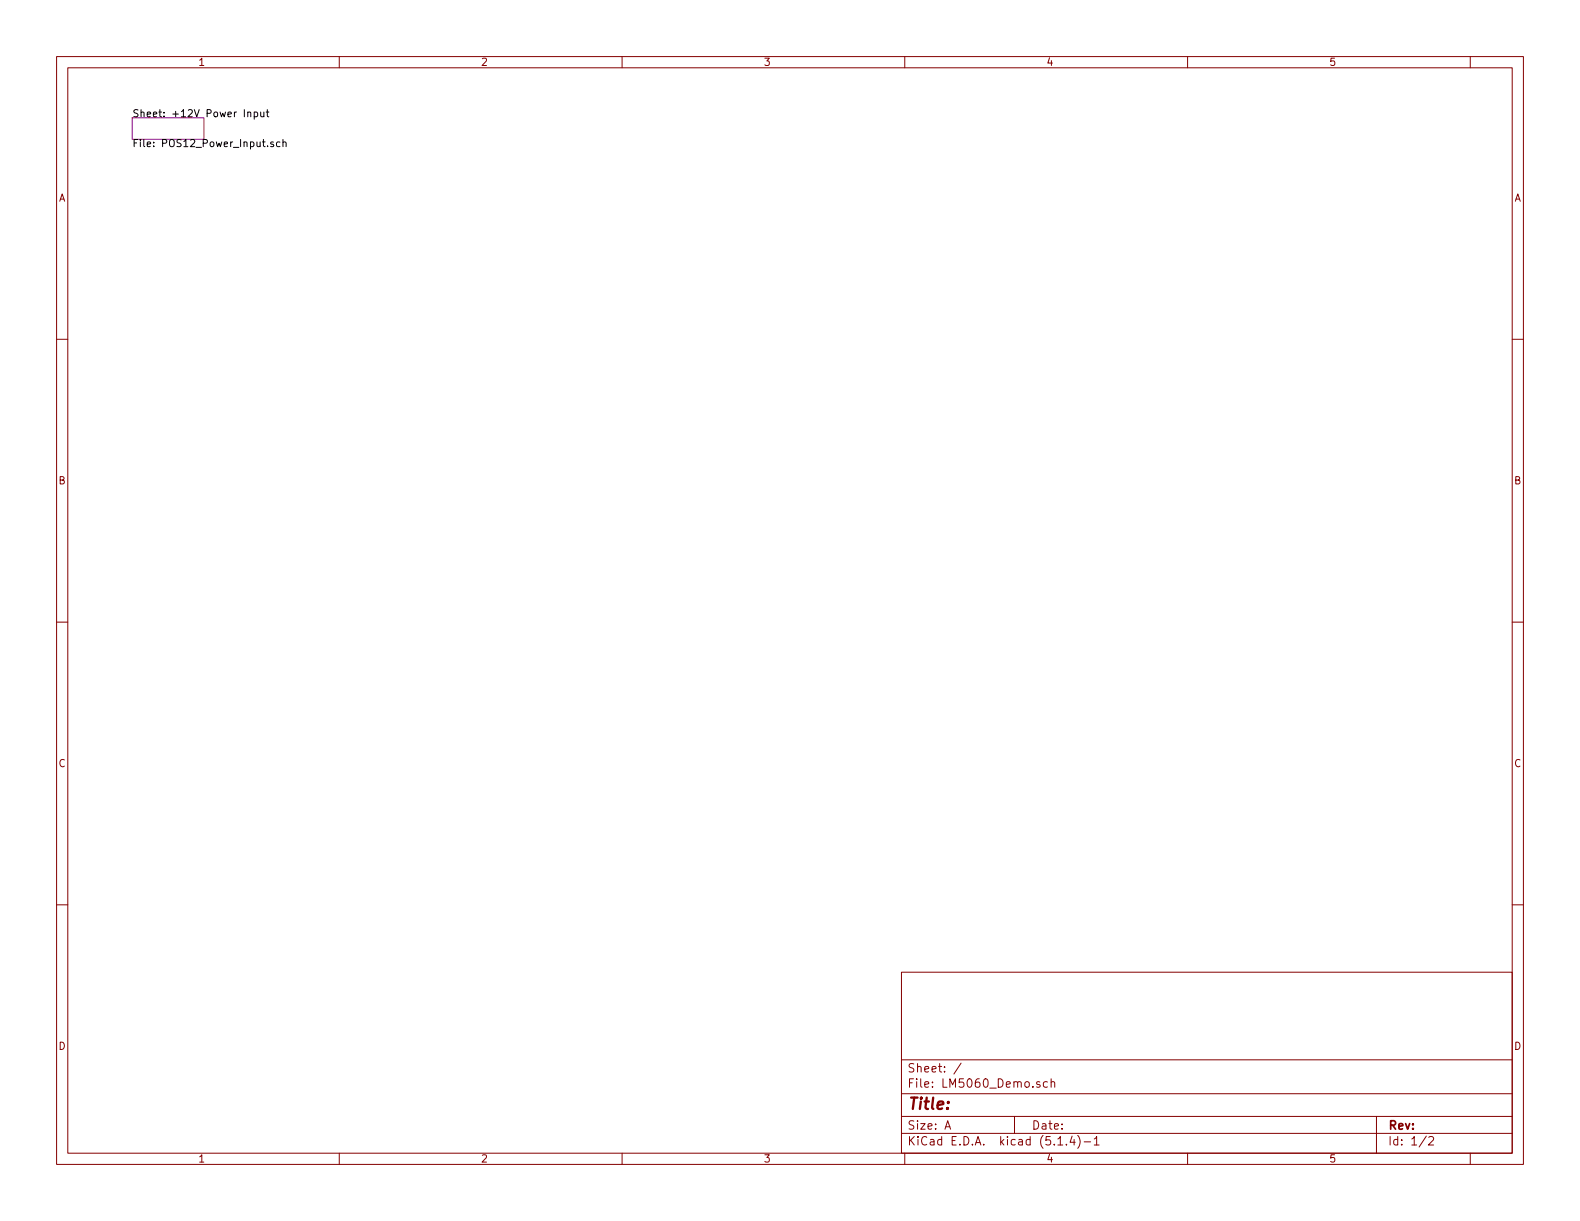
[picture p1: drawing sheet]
<svg xmlns="http://www.w3.org/2000/svg" width="279mm" height="216mm" viewBox="0 0 279 216" stroke-linecap="round" stroke-linejoin="round" font-family="sans-serif">
<g fill="none" stroke="#840000" stroke-width=".18">
<path d="M10 10h259.4v195.9h-259.4zM12 12h255.4v191.9h-255.4zM60 10v2M110 10v2M160 10v2M210 10v2M260 10v2M10 60h2M267.4 60h2M10 110h2M267.4 110h2M10 160h2"/>
<path d="M267.4 160h2M159.4 171.9h108v32h-108zM159.4 197.4h108M159.4 193.4h108M159.4 187.4h108M167.1 199.7l.5-1.5 .5 1.5M167.2 199.2h.8M170 188l-1.3 1.9M179.4 197.4v3M183.9 191.3h-.4l-.2 .2 .1 .2 .5 .1v.4h-.6M185.2 191.3h-.4l-.3 .2 .1 .6 .2 .2 .4-.1M185.9 191.4l.2-.1h.3l.1 1"/>
<path d="M185.9 190.8v1.5M243.4 197.4v6.5M60 203.9v2M110 203.9v2M159.4 200.4h108M160 203.9v2M187.1 202.5h.8M188.6 202.3v.2M189.6 200.9l-.4 1.1h.9M189.9 201.5v1M190.6 200.8a1.71 1.71 0 0 1 0 2.2M191.7 201.9h1.2"/>
<path d="M193.5 201.4l.4-.4v1.5M193.5 202.5h.9M210 203.9v2M252.2 200.9l-1.2 1.9M252.7 201.1l.2-.1h.3l.3 .4-.9 1.1h.9M260 203.9v2"/>
</g>
<path d="M23.4 20.8h12.7v3.8h-12.7z" fill="none" stroke="#840084" stroke-width=".18"/>
<path d="M43.8 19.9l.2-.1 .3 .1v.8M43.8 19.8v.9M45 19.9l.3-.1 .3 .2-.2 .6h-.4M45 19.8v1.3M46.1 19.8l.1 .8 .3 .1 .2-.2M46.7 19.8v.9M47.1 19.8h.4M47.3 19.4v1.1l.2 .2M48.3 25.1h-.2l-.2 .2v.2l.4 .1v.3h-.4M49.5 25.1h-.4l-.2 .2 .1 .6h.5M50 25.2l.2-.1h.3l.1 .8M50 24.7v1.2" fill="none" stroke="#000" stroke-width=".18"/>
<text font-size="2.8" fill="#840000" x="160.4" y="196.2">Title:</text>
<g font-size="2.1" fill="#840000">
<text x="160.4" y="189.6">Sheet: /</text>
<text x="160.4" y="192.3">File: LM5060_Demo.sch</text>
<text x="160.4" y="202.5">KiCad E.D.A. kicad (5.1.4)-1</text>
<text x="160.4" y="199.7">Size: A</text>
<text x="182.4" y="199.7">Date:</text>
<text x="245.4" y="199.7">Rev:</text>
<text x="245.4" y="202.5">Id: 1/2</text>
</g>
<g font-size="1.8" fill="#840000">
<text x="35" y="11.6">1</text>
<text x="85" y="11.6">2</text>
<text x="135" y="11.6">3</text>
<text x="185" y="11.6">4</text>
<text x="235" y="11.6">5</text>
<text x="10.4" y="35.6">A</text>
<text x="267.8" y="35.6">A</text>
<text x="10.4" y="85.6">B</text>
<text x="267.8" y="85.6">B</text>
<text x="10.4" y="135.6">C</text>
<text x="267.8" y="135.6">C</text>
<text x="10.4" y="185.6">D</text>
<text x="267.8" y="185.6">D</text>
<text x="35" y="205.5">1</text>
<text x="85" y="205.5">2</text>
<text x="135" y="205.5">3</text>
<text x="185" y="205.5">4</text>
<text x="235" y="205.5">5</text>
</g>
<g font-size="1.8">
<text x="23.4" y="20.7">Sheet: +12V Power Input</text>
<text x="23.4" y="26">File: POS12_Power_Input.sch</text>
</g>
</svg>
